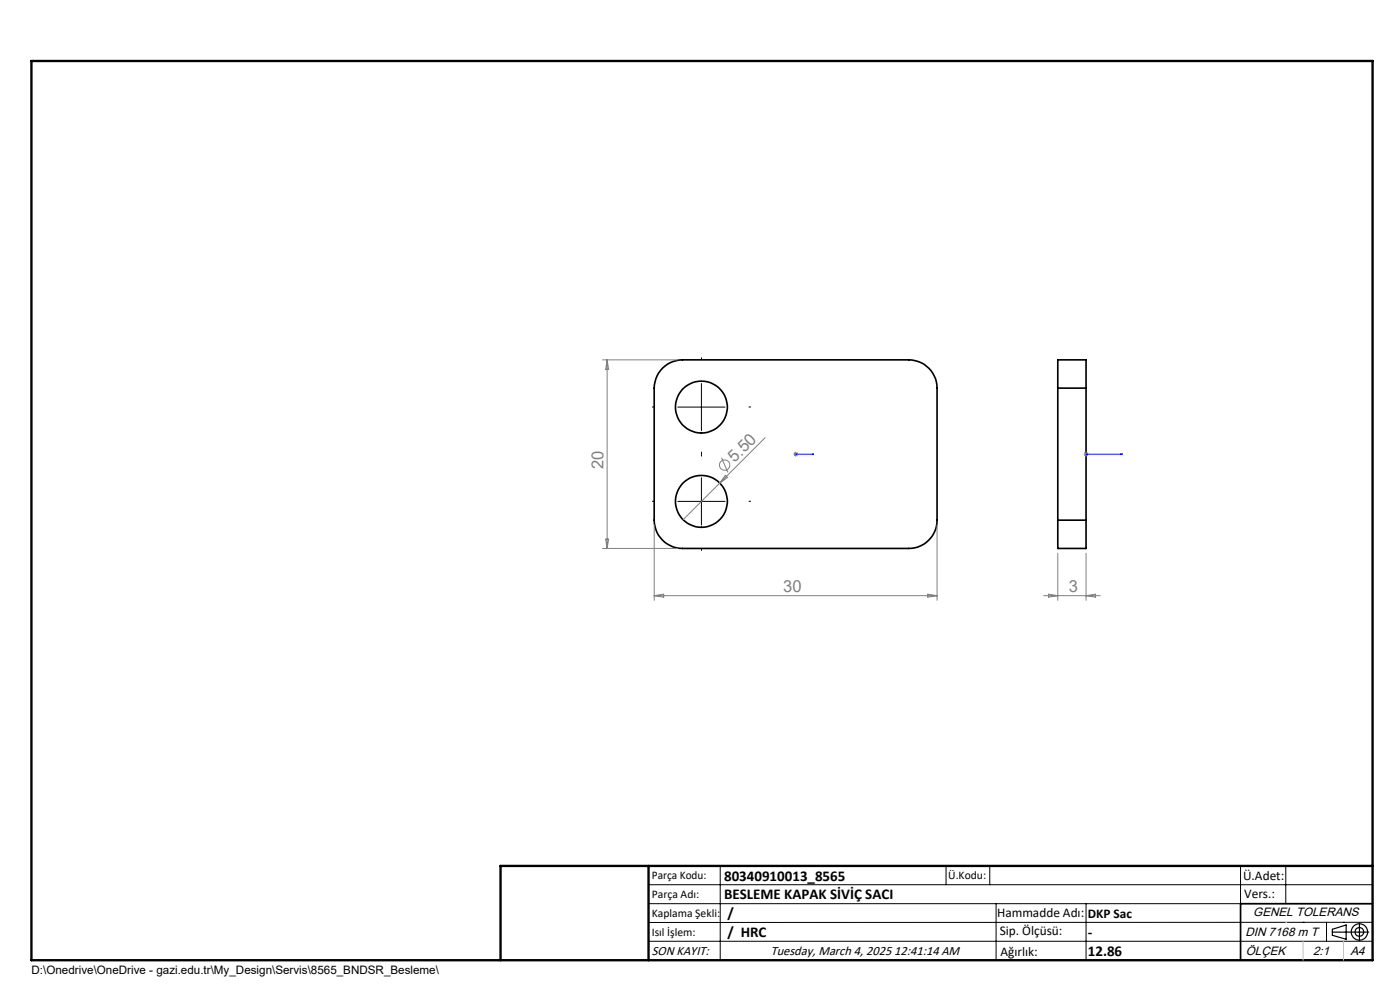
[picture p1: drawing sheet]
<svg xmlns="http://www.w3.org/2000/svg" width="297mm" height="210mm" viewBox="0 0 297 210" stroke-linecap="round" stroke-linejoin="round" font-family="sans-serif">
<g fill="none" stroke="#000" stroke-width=".35">
<path d="M140.5 78.1l.5-.4a6.1 6.1 0 0 1 3.8-1.4h48a6 6 0 0 1 6 6v28a6 6 0 0 1-6 6h-48a6 6 0 0 1-6-6v-28l.2-1.3a5.8 5.8 0 0 1 1.5-2.9zM224.4 82.3v-6h6v6M224.4 82.3h6M224.4 82.3v28M230.4 82.3v28M224.4 110.3v6h6v-6M224.4 110.3h6M291.2 191.7h-28v12"/>
<circle cx="148.8" cy="86.4" r="5.5"/>
<circle cx="148.8" cy="106.4" r="5.5"/>
</g>
<g fill="none" stroke="#808080" stroke-width=".21">
<path d="M127.8 76.3h16M128.8 76.3v40M128.8 76.3l.3 2h-.6zM153.1 97.1l1.3 3.1M162.3 92.8l-17.4 17.4M168.3 96.3h1M168.5 96l.7 .7M168.8 95.8v1.1M169.2 96l-.7 .7M229.9 96.3h1M230 96l.8 .7M230.4 95.8v1.1"/>
<path d="M230.8 96l-.8 .7M127.8 116.3h16M128.5 114.4h.6l-.3 1.9zM138.8 111.4v15.9M153.9 100.8l.4 .5-1.6 1.2zM198.8 111.4v15.9M224.4 117.4v9.9M230.4 117.4v9.9M138.8 126.4h60M138.8 126.4l2-.4v.7zM196.8 126l2 .4-2 .3zM221.4 126.4h12"/>
<path d="M222.4 126l2 .4-2 .3zM230.4 126.4l2-.4v.7z"/>
<circle cx="153.7" cy="98.7" r="1.11"/>
</g>
<g fill="none" stroke="#000" stroke-width=".25">
<path d="M282.6 197.7h7.8M282.6 197.1l3-.9v3l-3-.8zM288.4 195.8v3.8M106.2 203.7h185"/>
<circle cx="288.4" cy="197.7" r="1.74"/>
<circle cx="288.4" cy="197.7" r=".93"/>
</g>
<path d="M168.7 96.3h.2zM168.8 96.3h.1M168.8 96.3h3.8M172.6 96.3h-.3h.3M230.3 96.3h.2zM230.4 96.3h.1M230.4 96.3h7.7M238.1 96.3h-.4h.4" fill="none" stroke="#00f" stroke-width=".21"/>
<path d="M148.8 76.3v-.5M138.8 86.3h-.5M148.8 96.3v.5M148.8 96.3v-.5M158.8 86.3h.5M138.8 106.3h-.5M148.8 116.3v.5M158.8 106.3h.5" fill="none" stroke="#000" stroke-width=".21" stroke-dasharray="15.2 1.3 1.3 1.3" stroke-linecap="butt"/>
<g fill="none" stroke="#000" stroke-width=".21">
<path d="M143.8 86.4h10M148.8 81.3v10.1M143.8 106.4h10M148.8 101.3v10.1M137.6 187.7h153.6M137.6 191.7h153.6M137.6 199.7h153.6M152.8 183.7v20M200.7 183.7v4M210 183.7v4M211.3 191.7v12M230.4 191.7v12"/>
<path d="M263.2 183.7v20M272.8 183.7v8M276.4 195.6h.1M281.4 195.6v4.1M285 195.6h.1M291.2 195.6l-153.6 .1"/>
</g>
<path d="M6.7 12.9h284.5v190.8h-284.5zM137.6 183.7v20M291.2 183.7h-185v20" fill="none" stroke="#000" stroke-width=".5"/>
<path d="M276.4 199.7v4M285 199.7v4" fill="none" stroke="#c0c0c0" stroke-width=".21"/>
<path d="M272.8 195.6h.1" fill="none" stroke="#c0c0c0" stroke-width=".25"/>
<g fill="#00f">
<path d="M172.3 96.3h.3zM168.7 96.3h.2z"/>
<path d="M230.3 96.3h.2zM237.7 96.3h.4z"/>
</g>
<g font-size="3.5" fill="#808080">
<text x="128" y="99.5" transform="rotate(-90 128 99.5)">20</text>
<text x="155.8" y="98.2" transform="rotate(-45 155.8 98.2)">5.50</text>
<text x="166.1" y="125.5">30</text>
<text x="226.7" y="125.5">3</text>
</g>
<g font-size="3.2">
<text x="153.6" y="190.8">BESLEME KAPAK SİVİÇ SACI</text>
<text x="153.6" y="186.8">80340910013_8565</text>
<text x="154.3" y="194.8">/</text>
<text x="154.3" y="198.8">/ HRC</text>
<text x="230.8" y="198.7">-</text>
<text x="230.8" y="202.8">12.86</text>
</g>
<g font-size="2.8">
<text x="263.7" y="186.7">Ü.Adet:</text>
<text x="263.9" y="190.5">Vers.:</text>
<text x="211.5" y="194.5">Hammadde Adı:</text>
<text x="230.8" y="194.7">DKP Sac</text>
<text x="138.3" y="202.6">SON KAYIT:</text>
<text x="163.5" y="202.6">Tuesday, March 4, 2025 12:41:14 AM</text>
<text x="212.1" y="198.4">Sip. Ölçüsü:</text>
<text x="212.2" y="202.7">Ağırlık:</text>
</g>
<g font-size="2.6">
<text x="265.9" y="194.4">GENEL TOLERANS</text>
<text x="264.2" y="198.5">DIN 7168 m T</text>
<text x="264.3" y="202.6">ÖLÇEK</text>
<text x="278.5" y="202.6">2:1</text>
<text x="286.5" y="202.6">A4</text>
</g>
<g font-size="2.5">
<text x="138.3" y="186.4">Parça Kodu:</text>
<text x="138.3" y="190.5">Parça Adı:</text>
<text x="201.2" y="186.5">Ü.Kodu:</text>
<text x="138.3" y="194.5">Kaplama Şekli:</text>
<text x="138.3" y="198.6">Isıl İşlem:</text>
<text x="6.7" y="206.7">D:\Onedrive\OneDrive - gazi.edu.tr\My_Design\Servis\8565_BNDSR_Besleme\</text>
</g>
</svg>
